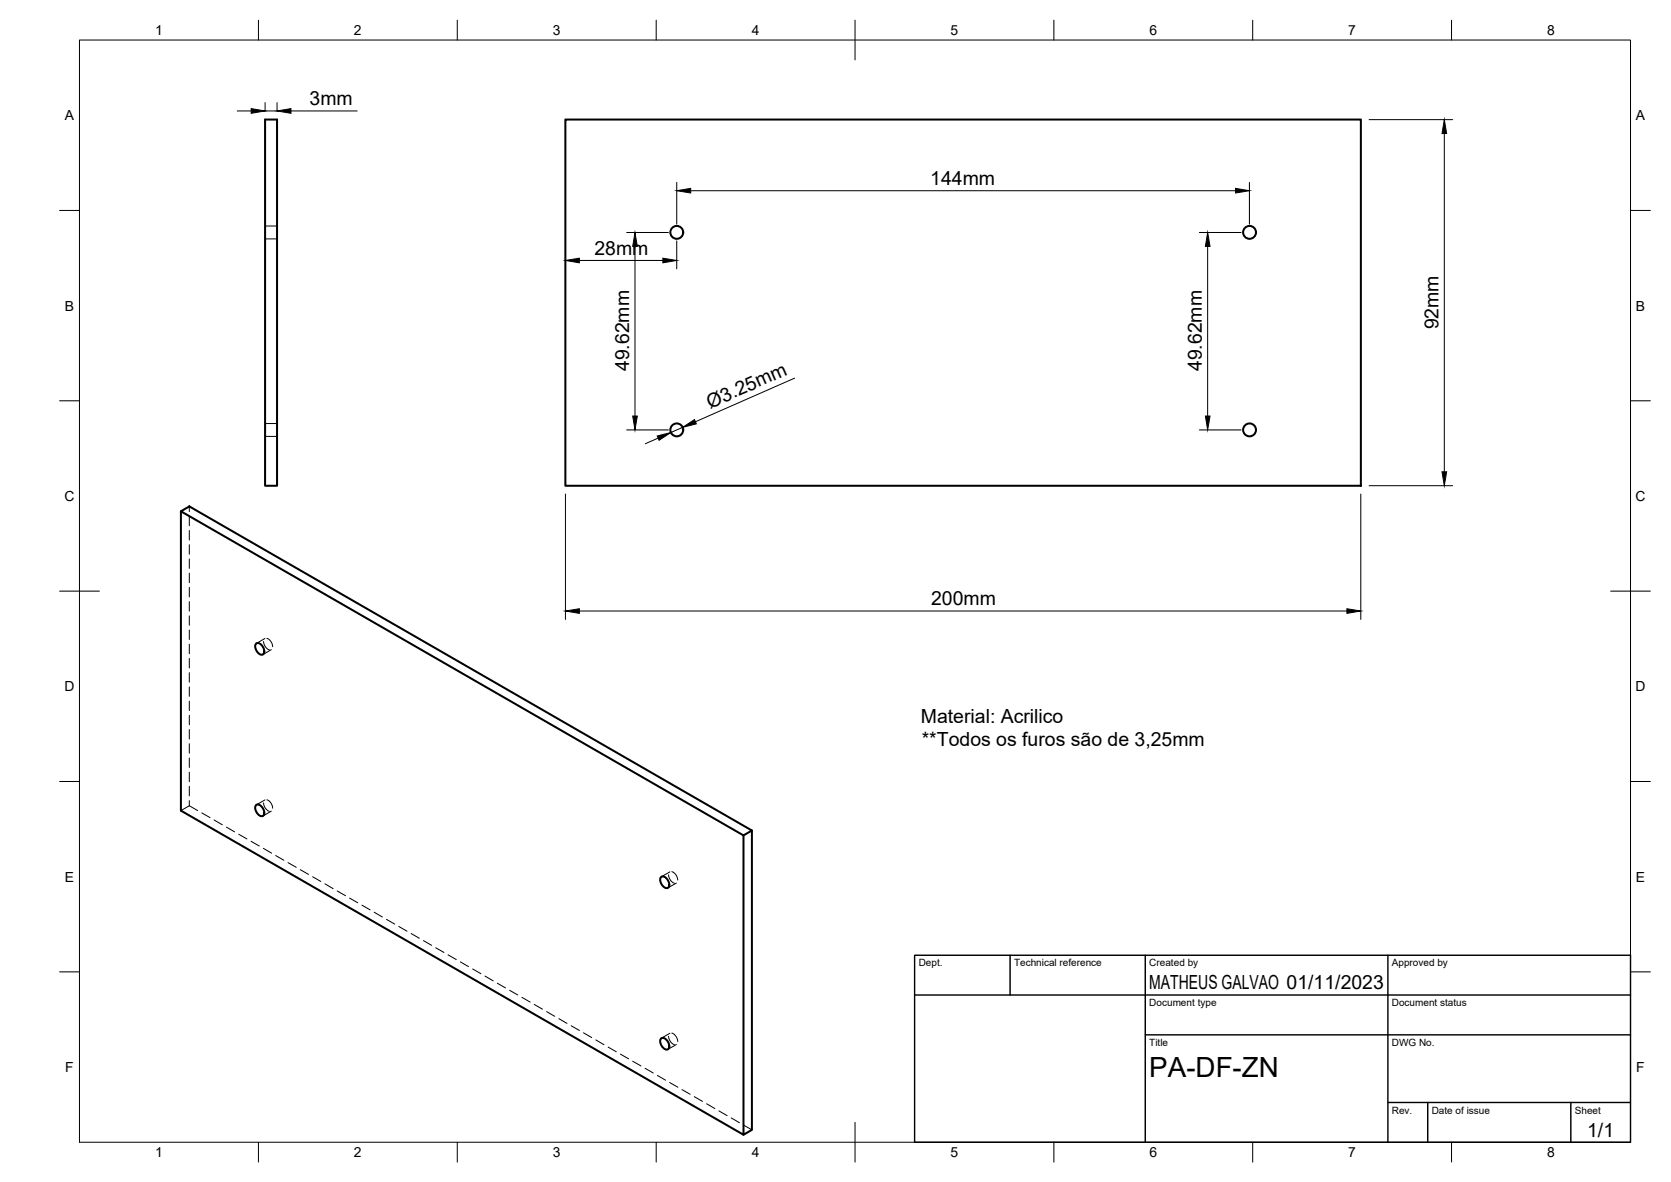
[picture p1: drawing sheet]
<svg xmlns="http://www.w3.org/2000/svg" width="420mm" height="297mm" viewBox="0 0 420 297" stroke-linecap="round" stroke-linejoin="round" font-family="sans-serif">
<!-- layer: Visible -->
<g fill="none" stroke="#000" stroke-width=".51">
<path d="M66.7 30h3v92.1h-3zM142.2 30h200v92.1h-200zM45.5 128.5l2.1-1.2 141.5 81.4-2.2 1.2zM45.5 128.5v75.2l141.4 81.5M64.4 161.8a1.39 1.39 0 0 1 1.8 1 .98 .98 0 0 1 .3 1.1 .98 .98 0 0 1-.8 .6 2.1 2.1 0 0 1-1.3-2.7zM64.4 202.3a1.39 1.39 0 0 1 1.8 1.1 .98 .98 0 0 1 .3 1 .98 .98 0 0 1-.8 .7 2.1 2.1 0 0 1-1.3-2.8zM189.1 208.7v75.2l-2.2 1.3v-75.3M166.2 220.4a1.39 1.39 0 0 1 1.9 1.1 .98 .98 0 0 1 .3 1 .98 .98 0 0 1-.9 .7 2.1 2.1 0 0 1-1.3-2.8zM166.2 261a1.39 1.39 0 0 1 1.9 1 .98 .98 0 0 1 .3 1.1 .98 .98 0 0 1-.9 .7 2.1 2.1 0 0 1-1.3-2.8z"/>
<circle cx="170.2" cy="58.4" r="1.62"/>
<circle cx="314.2" cy="58.4" r="1.62"/>
<circle cx="170.2" cy="108" r="1.62"/>
<circle cx="314.2" cy="108" r="1.62"/>
</g>
<!-- layer: Hidden -->
<g fill="none" stroke="#000" stroke-width=".25">
<path d="M66.7 56.8h3M66.7 60h3M66.7 106.4h3M66.7 109.7h3M47.6 127.3v1.3M47.6 129.7v2.4M47.6 133.3v2.4M47.6 136.9v2.4M47.6 140.5v2.3M47.6 144v2.4M47.6 147.6v2.4M47.6 151.2v2.4"/>
<path d="M47.6 154.8v2.3M47.6 158.3v2.4M47.6 161.9v2.4M47.6 165.5v2.4M47.6 169v2.4M47.6 172.6v2.4M47.6 176.2v2.4M47.6 179.8v2.3M66.3 161.2a2.34 2.34 0 0 0 1.4 2.1M66.6 160.5l-2.1 1.2M67.1 160.4a2.35 2.35 0 0 1 1.5 2.1M68.2 163.3l-2.1 1.2"/>
<path d="M47.6 183.3v2.4M47.6 186.9v2.4M47.6 190.5v2.4M47.6 194v2.4M47.6 197.6v2.4M47.6 201.2v1.3M47.6 202.5l-2.1 1.2M47.6 202.5l2.1 1.2M50.7 204.3l2.1 1.2M53.8 206.1l2.1 1.2M56.9 207.9l2.1 1.1M60 209.6l2.1 1.2"/>
<path d="M63.1 211.4l2.1 1.2M66.2 213.2l2.1 1.2M66.3 201.8a2.34 2.34 0 0 0 1.4 2.1M66.6 201l-2.1 1.3M67.1 201a2.35 2.35 0 0 1 1.5 2.1M68.2 203.8l-2.1 1.3M69.3 215l2.1 1.2M72.4 216.8l2.1 1.2M75.5 218.6l2.1 1.1M168.1 219.8a2.41 2.41 0 0 0 1.5 2.2M168.4 219.1l-2.1 1.2M168.9 219a2.39 2.39 0 0 1 1.5 2.2"/>
<path d="M78.6 220.3l2.1 1.2M81.7 222.1l2.1 1.2M84.8 223.9l2.1 1.2M87.9 225.7l2.1 1.2M91 227.5l2 1.1M94.1 229.2l2 1.2M97.2 231l2.1 1.2M100.3 232.8l2 1.2M103.4 234.6l2 1.2M106.5 236.4l2 1.2M109.6 238.2l2 1.2M112.6 240l2.1 1.1"/>
<path d="M170.1 221.9l-2.2 1.2M115.8 241.7l2 1.2M118.9 243.5l2 1.2M121.9 245.3l2.1 1.2M125.1 247.1l2 1.2M128.1 248.9l2.1 1.1M131.2 250.6l2.1 1.2M134.3 252.4l2.1 1.2M137.4 254.2l2.1 1.2M140.5 256l2.1 1.2M143.6 257.8l2.1 1.2M146.7 259.6l2.1 1.1"/>
<path d="M168.4 259.7l-2.1 1.2M168.9 259.6a2.39 2.39 0 0 1 1.5 2.1M149.8 261.3l2.1 1.2M152.9 263.1l2.1 1.2M156 264.9l2.1 1.2M159.1 266.7l2.1 1.2M162.2 268.5l2.1 1.1M165.3 270.3l2 1.1M168.1 260.4a2.41 2.41 0 0 0 1.5 2.1M168.4 272l2.1 1.2M170.1 262.5l-2.2 1.2M171.5 273.8l2 1.2"/>
<path d="M174.6 275.6l2 1.2M177.7 277.4l2 1.2M180.8 279.2l2 1.2M183.9 281l2 1.1M187 282.7l2.1 1.2"/>
</g>
<!-- layer: BORDER -->
<g fill="none" stroke="#000" stroke-width=".25">
<path d="M20 10.1h390v276.9h-390zM65 5.1v5M115 5.1v5M165 5.1v5M215 5.1v10M265 5.1v5M315 5.1v5M365 5.1v5M15 52.9h5M410 52.9h5M15 100.7h5M410 100.7h5"/>
<path d="M15 148.6h10M405 148.6h10M15 196.4h5M410 196.4h5M15 244.2h5M410 244.2h5M65 287v5M115 287v5M165 287v5M215 282.1v9.9M265 287v5M315 287v5"/>
<path d="M365 287v5"/>
</g>
<!-- layer: TITLEBLOCK -->
<path d="M230 240.1h180v46.9h-180zM230 250h180M254 240.1v9.9M288 240.1v46.9M349 240.1v46.9M288 260.1h122M349 277.1h61M359 277.1v9.9M395 277.1v9.9" fill="none" stroke="#000" stroke-width=".36"/>
<!-- layer: FD_Dimensions -->
<g fill="none" stroke="#000" stroke-width=".25">
<path d="M59.6 27.9h3.6M66.7 25.8v2.2M66.7 27.9h3M69.7 25.8v2.2M73.2 27.9h16.6M344.3 30.1h21M363.2 33.6v85M157.6 58.4h10.5M170.2 45.8v10.5M173.7 47.9h137M301.6 58.4h10.5M314.2 45.8v10.5"/>
<path d="M145.7 65.5h21M159.7 61.9v42.6M170.2 60.5v7.1M303.7 61.9v42.6M199.8 95l-24.9 11M157.6 108h10.5M165.5 110.1l-3.2 1.4M171.7 107.4l-3 1.3M301.6 108h10.5M142.2 124.1v31.6M342.2 124.1v31.6M344.3 122.1h21"/>
<path d="M145.7 153.6h193"/>
</g>
<g fill="#000" stroke="#000" stroke-width=".25">
<path d="M63.2 27.3l3.5 .6-3.5 .6zM69.7 27.9l3.5-.6v1.2zM363.2 30.1l.5 3.5h-1.1zM170.2 47.9l3.5-.6v1.2zM310.7 47.3l3.5 .6-3.5 .6zM142.2 65.5l3.5-.6v1.1zM159.7 58.4l.6 3.5h-1.2zM166.7 64.9l3.5 .6-3.5 .5zM303.7 58.4l.5 3.5h-1.1zM159.1 104.5h1.2l-.6 3.5zM165.2 109.6l3.5-.9-3 1.9zM171.7 107.4l2.9-2 .5 1.1z"/>
<path d="M303.1 104.5h1.1l-.5 3.5zM362.6 118.6h1.1l-.5 3.5zM142.2 153.6l3.5-.6v1.1zM338.7 153l3.5 .6-3.5 .5z"/>
</g>
<text font-size="7" x="289" y="270.6">PA-DF-ZN</text>
<g font-size="4.9">
<text x="77.9" y="26.4">3mm</text>
<text x="233.9" y="46.5">144mm</text>
<text x="149.5" y="64">28mm</text>
<text x="361.7" y="82.8" transform="rotate(-90 361.7 82.8)">92mm</text>
<text x="158.2" y="93.3" transform="rotate(-90 158.2 93.3)">49.62mm</text>
<text x="302.2" y="93.3" transform="rotate(-90 302.2 93.3)">49.62mm</text>
<text x="178.5" y="102.7" transform="rotate(-24 178.5 102.7)">Ø3.25mm</text>
<text x="234.1" y="152.1">200mm</text>
<text x="231.5" y="181.6">Material: Acrilico</text>
<text x="231.8" y="187.5">**Todos os furos são de 3,25mm</text>
<text x="289" y="248.5">MATHEUS GALVAO 01/11/2023</text>
<text x="399.1" y="285.7">1/1</text>
</g>
<g font-size="3.5">
<text x="39" y="8.8">1</text>
<text x="89" y="8.8">2</text>
<text x="139" y="8.8">3</text>
<text x="189" y="8.8">4</text>
<text x="239" y="8.8">5</text>
<text x="289" y="8.8">6</text>
<text x="339" y="8.8">7</text>
<text x="389" y="8.8">8</text>
<text x="16.3" y="30.2">A</text>
<text x="411.3" y="30.2">A</text>
<text x="16.3" y="78">B</text>
<text x="411.3" y="78">B</text>
<text x="16.2" y="125.9">C</text>
<text x="411.2" y="125.9">C</text>
<text x="16.2" y="173.7">D</text>
<text x="411.2" y="173.7">D</text>
<text x="16.3" y="221.6">E</text>
<text x="411.3" y="221.6">E</text>
<text x="16.4" y="269.4">F</text>
<text x="411.4" y="269.4">F</text>
<text x="39" y="290.8">1</text>
<text x="89" y="290.8">2</text>
<text x="139" y="290.8">3</text>
<text x="189" y="290.8">4</text>
<text x="239" y="290.8">5</text>
<text x="289" y="290.8">6</text>
<text x="339" y="290.8">7</text>
<text x="389" y="290.8">8</text>
</g>
<g font-size="2.5">
<text x="231" y="242.9">Dept.</text>
<text x="255" y="242.9">Technical reference</text>
<text x="289" y="242.9">Created by</text>
<text x="350" y="242.9">Approved by</text>
<text x="289" y="252.8">Document type</text>
<text x="350" y="252.8">Document status</text>
<text x="289" y="262.9">Title</text>
<text x="350" y="262.9">DWG No.</text>
<text x="350" y="279.9">Rev.</text>
<text x="360" y="279.9">Date of issue</text>
<text x="396" y="279.9">Sheet</text>
</g>
</svg>
